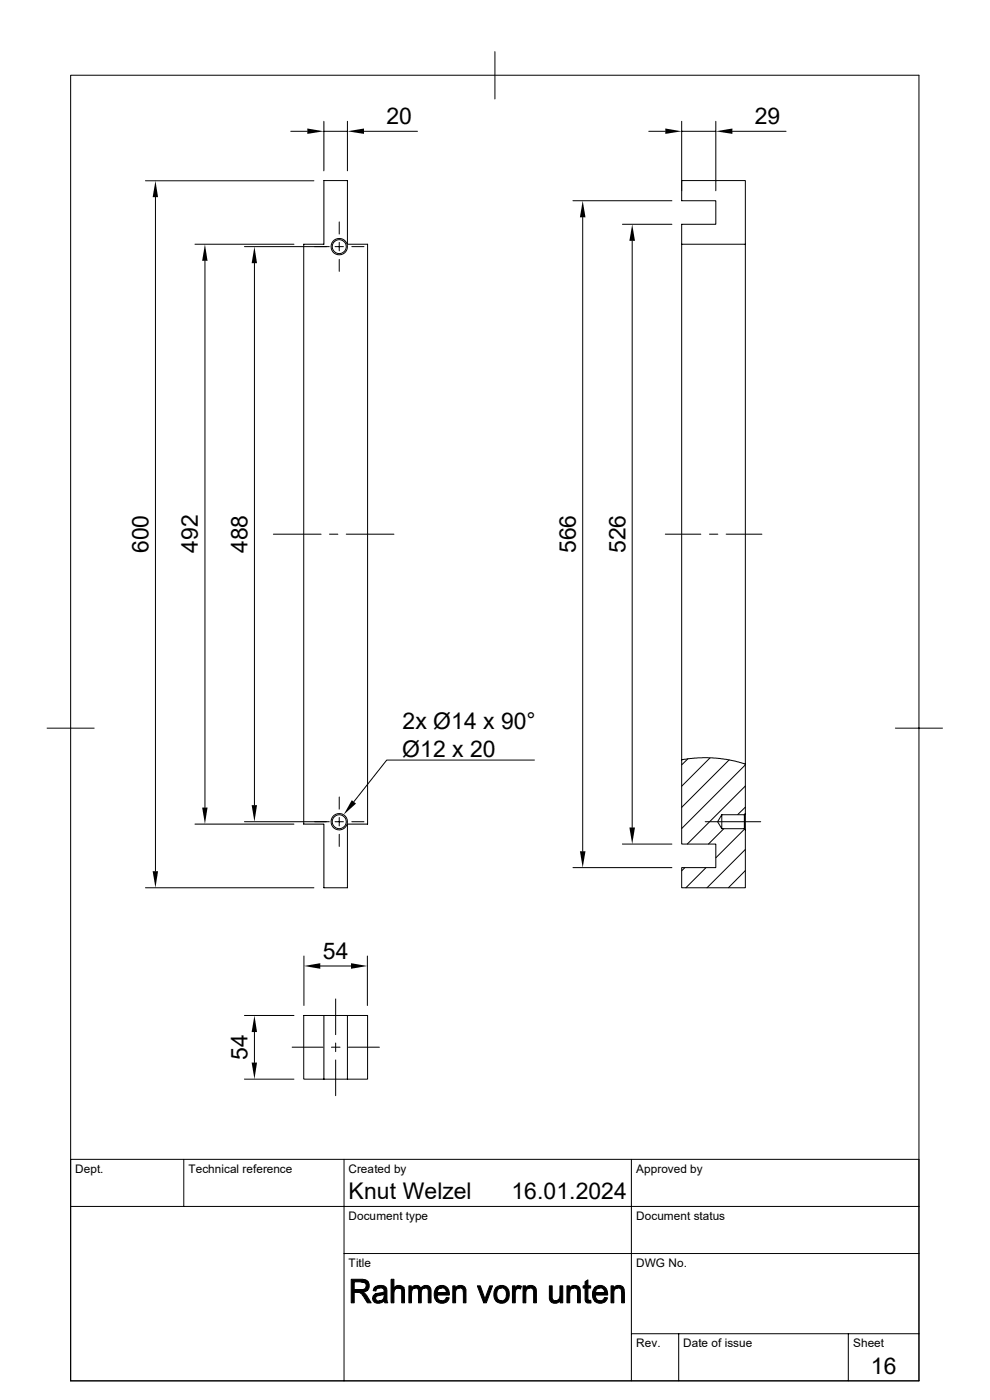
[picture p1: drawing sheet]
<svg xmlns="http://www.w3.org/2000/svg" width="210mm" height="297mm" viewBox="0 0 210 297" stroke-linecap="round" stroke-linejoin="round" font-family="sans-serif">
<g fill="none" stroke="#000" stroke-width=".21">
<path d="M15 16h179.9v276.9h-179.9zM105 11v10M30.9 38.4h35.7M61.7 27.9h3.5M68.7 38.3h5v13.5h4.3v123h-4.3v13.5h-5v-13.5h-4.3v-123h4.3zM68.7 25.7v10.5M68.7 27.9h5M73.7 25.7v10.5M77.2 27.9h11.4M137.6 27.9h3.5M144.6 25.7v14.8M144.6 27.9h7.2"/>
<path d="M151.8 25.7v14.8M155.4 27.9h11.4M33 41.8v143M41.4 51.8h21M43.5 55.3v116M51.9 52.3h17.9M54 55.8v115M71.1 52.3h1.8M72 47.1v2.6M72 51.4v1.8M72 55v2.6M74.6 52.3h2.6"/>
<path d="M121.5 42.6h21M123.6 46.1v134.5M132 47.6h10.5M134.1 51.1v124.5M144.6 51.8v-4.2h7.2v-5h-7.2v-4.3h13.5v13.5M58 113.3h10.1M69.9 113.3h1.8M73.4 113.3h10.2M141.1 113.3h7.6M150.5 113.3h1.8M154.1 113.3h7.5M10 154.5h10"/>
<path d="M189.9 154.5h10M41.4 174.8h21M51.9 174.3h17.9M71.1 174.3h1.8M72 169.1v2.6M72 173.4v1.8M72 177v2.6M74.6 174.3h2.6M113.4 161.2h-31.4l-6.9 8.9M132 179.1h10.5M144.6 161.2v17.9h7.2v5h-7.2v4.2h13.5v-12.2l-.2-.3h-4.8l-.9-1.5 .9-1.5h4.8l.2-.2M144.6 161.2l3.4-.4h3.8l4.3 .7 2 .6"/>
<path d="M144.6 161.2v-109.4h13.5v110.3M145.9 161l-1.3 1.3M149.6 174.3h11.8M150.6 160.8l-6 6M153.1 172.8v3M153.5 175.8l-3.2 3.3M154.7 161.2l-10.1 10.1M157.9 172.8v3M157.9 175.9l-6.1 6.1M158.1 172.6v3.5M158.1 162.1v10.5M158.1 162.3l-13.5 13.5"/>
<path d="M158.1 166.8l-12.3 12.3M158.1 171.2l-1.6 1.6M30.9 188.3h35.7M121.5 184.1h21M145.3 184.1l-.7 .6M149.8 184.1l-4.3 4.2M158.1 180.2l-8.1 8.1M158.1 184.7l-3.6 3.6M51.9 215.4h10.5M54 218.9v6.5M64.5 202.8v10.5M67.9 204.9h6.6"/>
<path d="M68.7 215.4v13.5M71.2 211.9v7.6M73.7 215.4v13.5h4.3v-13.5h-13.6v13.5h4.3M77.9 202.8v10.5M51.9 228.9h10.5M62 222.2h6.5M68.7 228.9h5M70.3 222.2h1.8M71.2 221.3v1.8M71.2 224.9v7.6M73.9 222.2h6.6M15 255.9h179.9"/>
<path d="M39 246v9.9M73 246v46.9M133.9 246v46.9M194.9 246h-179.9v46.9M73 265.9h121.9M133.9 283h61M144 283v9.9M180 283v9.9"/>
<circle cx="72" cy="52.3" r="1.49"/>
<circle cx="72" cy="52.3" r="1.74"/>
<circle cx="72" cy="174.3" r="1.49"/>
<circle cx="72" cy="174.3" r="1.74"/>
</g>
<g fill="#000" stroke="#000" stroke-width=".21">
<path d="M74.5 271.4h2.5l.9 .3 .2 .2h-3v1.7h2.9l-.7 .5a3.6 3.6 0 0 1-2.2 .1v2.2h-.6z" fill-rule="evenodd"/>
<path d="M75.9 274.2h1.1l.4 .2 1.3 2h-.8l-.6-1a1.58 1.58 0 0 0-1.4-1.2z" fill-rule="evenodd"/>
<path d="M76.7 271.9h1.4l.2 1.2-.3 .5h-2.9h1.4a.86 .86 0 0 0 1.2-.7 .86 .86 0 0 0-1-1z" fill-rule="evenodd"/>
<path d="M79.4 273.2h1.2a.69 .69 0 0 0-.8 .7l-.6-.1z" fill-rule="evenodd"/>
<path d="M79.4 274.7l.2-.2 1.9 .1-.9 .2a.63 .63 0 0 0-.9 .4 .63 .63 0 0 0 .5 .8l1.2 .1a1.36 1.36 0 0 1-1.4 .4 1.36 1.36 0 0 1-1-1z" fill-rule="evenodd"/>
<path d="M79.6 273a1.7 1.7 0 0 1 2.4 .4l.1 2.4 .2 .6h-.6l-.2-.4-.7-.1 .6-.4 .1-.9-1.9-.1 1.3-.3a.45 .45 0 0 0 .5-.1 .45 .45 0 0 0 0-.6l-.5-.3h-1.5z" fill-rule="evenodd"/>
<path d="M80.4 276h1.1z" fill-rule="evenodd"/>
<path d="M83 271.4h.6v1.8h2.1l-1.5 .1-.5 .3-.1 .7v2.1h-.6z" fill-rule="evenodd"/>
<path d="M83.7 273.1a1.39 1.39 0 0 1 2 .1h-2.1z" fill-rule="evenodd"/>
<path d="M84.5 273.2h1.2l.1 .4v2.8h-.6v-2.3a.74 .74 0 0 0-.7-.9z" fill-rule="evenodd"/>
<path d="M86.7 272.8h.5v.5h.6l-.3 .3-.2 .4v2.4h-.6z" fill-rule="evenodd"/>
<path d="M87.3 273.2h.9l-1 .1z" fill-rule="evenodd"/>
<path d="M87.3 273.2a1.14 1.14 0 0 1 2 .1z" fill-rule="evenodd"/>
<path d="M88.6 273.3l1.6-.1-.1 .1a.85 .85 0 0 0-.7 1v2.1h-.6v-2.7z" fill-rule="evenodd"/>
<path d="M89.5 273a1.11 1.11 0 0 1 1.3-.2 1.11 1.11 0 0 1 .6 1.1v2.5h-.6v-2.3a.69 .69 0 0 0-.6-.9h-.8z" fill-rule="evenodd"/>
<path d="M92.5 273.2h1.2l-.7 .3-.2 .7 2.5 .1v.1v.3h-2.6l.3 .9 .8 .4h-1.2a2.42 2.42 0 0 1-.1-2.8z" fill-rule="evenodd"/>
<path d="M92.8 273a1.59 1.59 0 0 1 1.6-.1 1.59 1.59 0 0 1 .9 1.4l-2.5-.1h1.9l-.1-.5-.4-.4-1.6-.1z" fill-rule="evenodd"/>
<path d="M92.6 276h1.3l.4-.2 .4-.5h.6a1.62 1.62 0 0 1-2.7 .7z" fill-rule="evenodd"/>
<path d="M96.1 272.8h.5v.5h.6l-.4 .3-.2 .4v2.4h-.5z" fill-rule="evenodd"/>
<path d="M96.6 273.2h.9l-.9 .1z" fill-rule="evenodd"/>
<path d="M96.8 273a1.23 1.23 0 0 1 1.5-.2 1.23 1.23 0 0 1 .5 1.4v2.2h-.5v-2.2a.76 .76 0 0 0-.8-1h-.9z" fill-rule="evenodd"/>
<path d="M101.3 272.8h.6l1 2.8-.3 .8z" fill-rule="evenodd"/>
<path d="M103.9 272.8h.6l-1.3 3.6h-.6z" fill-rule="evenodd"/>
<path d="M105.1 273.3l1.3-.1a1.5 1.5 0 0 0-.7 2.5l.7 .3h-1.2a2.45 2.45 0 0 1-.1-2.7z" fill-rule="evenodd"/>
<path d="M105.2 273.2a1.69 1.69 0 0 1 2.1-.2 1.69 1.69 0 0 1 .7 2 1.59 1.59 0 0 1-1 1.4 1.59 1.59 0 0 1-1.8-.4h1.2a1.46 1.46 0 0 0 .6-2.5l-.4-.3z" fill-rule="evenodd"/>
<path d="M108.7 272.8h.6v.5h.7a.92 .92 0 0 0-.7 1.2v1.9h-.6z" fill-rule="evenodd"/>
<path d="M109.6 272.9l.3-.2 .7 .2-.2 .6-1.1-.2z" fill-rule="evenodd"/>
<path d="M111 272.8h.5v.5h.6l-.5 .6-.1 2.5h-.5z" fill-rule="evenodd"/>
<path d="M111.5 273.2h1l-1 .1z" fill-rule="evenodd"/>
<path d="M111.5 273.2a1.26 1.26 0 0 1 1.6-.4 1.26 1.26 0 0 1 .7 1.4v2.2h-.6v-2.2a.76 .76 0 0 0-.7-1z" fill-rule="evenodd"/>
<path d="M116.5 272.8h.6v2.6a.66 .66 0 0 0 .8 .6h.8a1.22 1.22 0 0 1-1.4 .4 1.22 1.22 0 0 1-.8-1.4z" fill-rule="evenodd"/>
<path d="M117.9 276l.5-.2 .4 .1z" fill-rule="evenodd"/>
<path d="M118.8 272.8h.6v3.6h-.6v-.5l-.4-.1 .2-.3 .2-.6z" fill-rule="evenodd"/>
<path d="M120.3 272.8h.5v.5h.6l-.3 .3-.2 .4v2.4h-.6z" fill-rule="evenodd"/>
<path d="M120.9 273.2h.9l-1 .1z" fill-rule="evenodd"/>
<path d="M121.2 272.9a1.24 1.24 0 0 1 1.4 0 1.24 1.24 0 0 1 .5 1.3v2.2h-.6v-2.2a.76 .76 0 0 0-.7-1h-.9z" fill-rule="evenodd"/>
<path d="M124.1 271.9l.6-.4v1.3h.6v.5h-.6v2.4l.4 .2h-.9l-.1-.1v-2.5h-.4v-.5h.4z" fill-rule="evenodd"/>
<path d="M124.2 275.9l1.1-.1 .1 .6h-.4a.67 .67 0 0 1-.8-.5z" fill-rule="evenodd"/>
<path d="M126.1 273.2h1.2l-.7 .3-.3 .7 2.6 .1v.1v.3h-2.6l.3 .9 .7 .4h-1.1a2.42 2.42 0 0 1-.1-2.8z" fill-rule="evenodd"/>
<path d="M126.3 273a1.58 1.58 0 0 1 1.7-.2 1.58 1.58 0 0 1 .9 1.5l-2.6-.1h2l-.2-.5-.3-.4-1.6-.1z" fill-rule="evenodd"/>
<path d="M126.2 276h1.3l.3-.2 .5-.5h.6a1.62 1.62 0 0 1-2.7 .7z" fill-rule="evenodd"/>
<path d="M129.6 272.8h.5v.5h.6l-.4 .3-.1 .4v2.4h-.6z" fill-rule="evenodd"/>
<path d="M130.2 273.2h.9l-1 .1z" fill-rule="evenodd"/>
<path d="M130.4 273a1.26 1.26 0 0 1 1.5-.1 1.26 1.26 0 0 1 .6 1.3v2.2h-.6v-2.2a.76 .76 0 0 0-.8-1h-.9z" fill-rule="evenodd"/>
</g>
<g fill="#000">
<path d="M65.2 27.3l3.5 .6-3.5 .5zM73.7 27.9l3.5-.6v1.1zM141.1 27.3l3.5 .6-3.5 .5zM151.8 27.9l3.6-.6v1.1zM33 38.4l.5 3.4h-1.1zM43.5 51.8l.5 3.5h-1.1zM54 52.3l.5 3.5h-1.1zM123.6 42.6l.6 3.5h-1.2zM134.1 47.6l.6 3.5h-1.2zM42.9 171.3h1.1l-.5 3.5zM53.4 170.8h1.1l-.5 3.5zM74.6 169.8l.9 .7-2.6 2.3z"/>
<path d="M133.5 175.6h1.2l-.6 3.5zM32.4 184.8h1.1l-.5 3.5zM123 180.6h1.2l-.6 3.5zM54 215.4l.5 3.5h-1.1zM64.5 204.9l3.4-.6v1.2zM74.5 204.3l3.4 .6-3.4 .6zM53.4 225.4h1.1l-.5 3.5z"/>
</g>
<g font-size="4.9">
<text x="82" y="26.4">20</text>
<text x="160.1" y="26.4">29</text>
<text x="31.5" y="117.4" transform="rotate(-90 31.5 117.4)">600</text>
<text x="42" y="117.3" transform="rotate(-90 42 117.3)">492</text>
<text x="52.5" y="117.3" transform="rotate(-90 52.5 117.3)">488</text>
<text x="122.2" y="117.4" transform="rotate(-90 122.2 117.4)">566</text>
<text x="132.7" y="117.4" transform="rotate(-90 132.7 117.4)">526</text>
<text x="85.4" y="154.6">2x Ø14 x 90°</text>
<text x="85.3" y="160.5">Ø12 x 20</text>
<text x="68.5" y="203.5">54</text>
<text x="52.5" y="224.9" transform="rotate(-90 52.5 224.9)">54</text>
<text x="74" y="254.5">Knut Welzel</text>
<text x="108.5" y="254.5">16.01.2024</text>
<text x="184.7" y="291.6">16</text>
</g>
<g font-size="2.5">
<text x="16" y="248.8">Dept.</text>
<text x="40" y="248.8">Technical reference</text>
<text x="74" y="248.8">Created by</text>
<text x="134.9" y="248.8">Approved by</text>
<text x="74" y="258.7">Document type</text>
<text x="135" y="258.7">Document status</text>
<text x="74" y="268.7">Title</text>
<text x="135" y="268.7">DWG No.</text>
<text x="135" y="285.8">Rev.</text>
<text x="145" y="285.8">Date of issue</text>
<text x="181" y="285.8">Sheet</text>
</g>
</svg>
